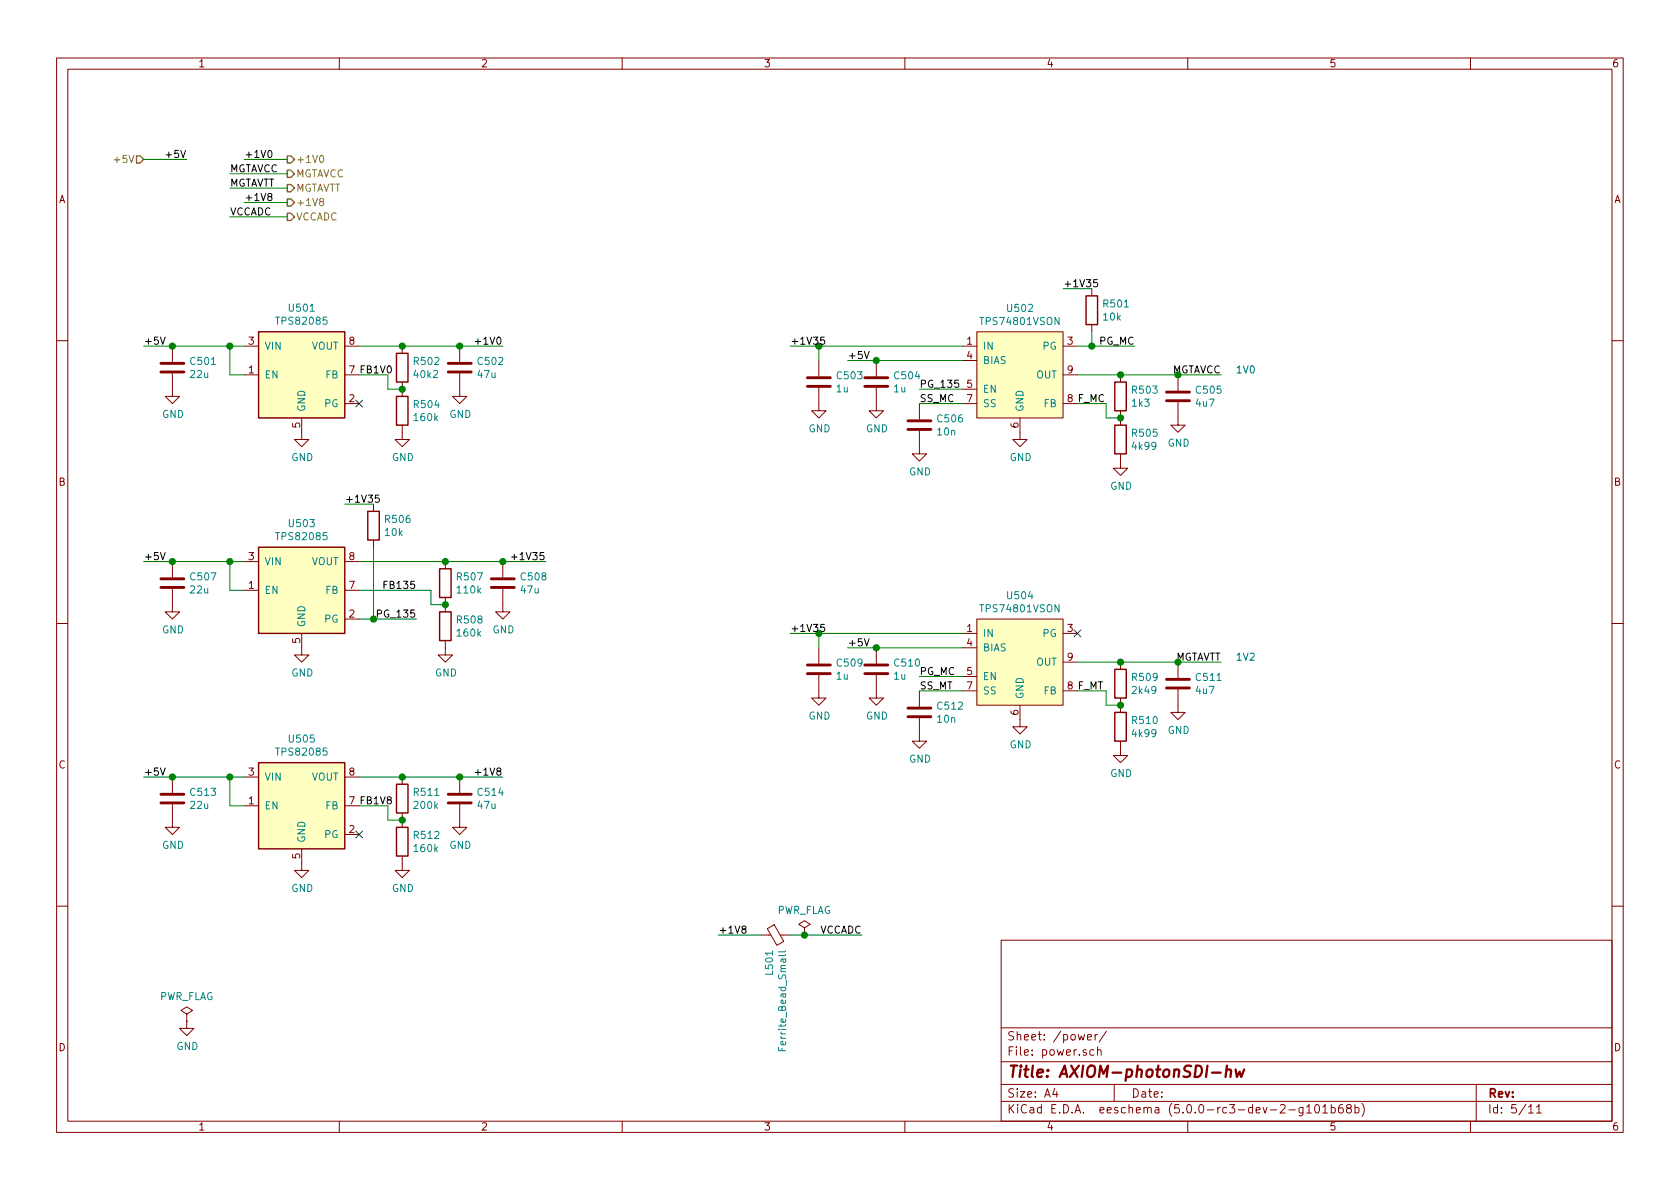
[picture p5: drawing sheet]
EESchema Schematic File Version 4
LIBS:AXIOM-photonSDI-hw-cache
EELAYER 26 0
EELAYER END
$Descr A4 11693 8268
encoding utf-8
Sheet 5 11
Title "AXIOM-photonSDI-hw"
Date ""
Rev ""
Comp ""
Comment1 ""
Comment2 ""
Comment3 ""
Comment4 ""
$EndDescr
$Comp
L Regulator_Switching:TPS82085 U501
U 1 1
P 2100 2600
F 0 "U501" H 2100 3067 50  0000 C CNN
F 1 "TPS82085" H 2100 2976 50  0000 C CNN
F 2 "Package_LGA:Texas_SIL0008C" H 2100 2600 50  0001 C CNN
F 3 "" H 2100 2600 50  0001 C CNN
	1    2100 2600
	1    0    0    -1  
$EndComp
$Comp
L Regulator_Switching:TPS82085 U505
U 1 1
P 2100 5600
F 0 "U505" H 2100 6067 50  0000 C CNN
F 1 "TPS82085" H 2100 5976 50  0000 C CNN
F 2 "Package_LGA:Texas_SIL0008C" H 2100 5600 50  0001 C CNN
F 3 "" H 2100 5600 50  0001 C CNN
	1    2100 5600
	1    0    0    -1  
$EndComp
$Comp
L power:GND #PWR0506
U 1 1
P 2100 3000
F 0 "#PWR0506" H 2100 2750 50  0001 C CNN
F 1 "GND" H 2105 2827 50  0000 C CNN
F 2 "" H 2100 3000 50  0001 C CNN
F 3 "" H 2100 3000 50  0001 C CNN
	1    2100 3000
	1    0    0    -1  
$EndComp
$Comp
L power:GND #PWR0523
U 1 1
P 2100 6000
F 0 "#PWR0523" H 2100 5750 50  0001 C CNN
F 1 "GND" H 2105 5827 50  0000 C CNN
F 2 "" H 2100 6000 50  0001 C CNN
F 3 "" H 2100 6000 50  0001 C CNN
	1    2100 6000
	1    0    0    -1  
$EndComp
$Comp
L Regulator_Switching:TPS82085 U503
U 1 1
P 2100 4100
F 0 "U503" H 2100 4567 50  0000 C CNN
F 1 "TPS82085" H 2100 4476 50  0000 C CNN
F 2 "Package_LGA:Texas_SIL0008C" H 2100 4100 50  0001 C CNN
F 3 "" H 2100 4100 50  0001 C CNN
	1    2100 4100
	1    0    0    -1  
$EndComp
$Comp
L power:GND #PWR0513
U 1 1
P 2100 4500
F 0 "#PWR0513" H 2100 4250 50  0001 C CNN
F 1 "GND" H 2105 4327 50  0000 C CNN
F 2 "" H 2100 4500 50  0001 C CNN
F 3 "" H 2100 4500 50  0001 C CNN
	1    2100 4500
	1    0    0    -1  
$EndComp
$Comp
L Device:R R502
U 1 1
P 2800 2550
F 0 "R502" H 2870 2596 50  0000 L CNN
F 1 "40k2" H 2870 2505 50  0000 L CNN
F 2 "Resistor_SMD:R_0402_1005Metric" V 2730 2550 50  0001 C CNN
F 3 "~" H 2800 2550 50  0001 C CNN
	1    2800 2550
	1    0    0    -1  
$EndComp
Wire Wire Line
	1700 2600 1600 2600
Wire Wire Line
	1600 2600 1600 2400
Wire Wire Line
	1700 2400 1600 2400
Wire Wire Line
	1700 5600 1600 5600
Wire Wire Line
	1600 5600 1600 5400
Wire Wire Line
	1600 5400 1700 5400
Wire Wire Line
	1700 4100 1600 4100
Wire Wire Line
	1600 4100 1600 3900
Wire Wire Line
	1700 3900 1600 3900
$Comp
L Device:R R504
U 1 1
P 2800 2850
F 0 "R504" H 2870 2896 50  0000 L CNN
F 1 "160k" H 2870 2805 50  0000 L CNN
F 2 "Resistor_SMD:R_0402_1005Metric" V 2730 2850 50  0001 C CNN
F 3 "~" H 2800 2850 50  0001 C CNN
	1    2800 2850
	1    0    0    -1  
$EndComp
$Comp
L Device:R R511
U 1 1
P 2800 5550
F 0 "R511" H 2870 5596 50  0000 L CNN
F 1 "200k" H 2870 5505 50  0000 L CNN
F 2 "Resistor_SMD:R_0402_1005Metric" V 2730 5550 50  0001 C CNN
F 3 "~" H 2800 5550 50  0001 C CNN
	1    2800 5550
	1    0    0    -1  
$EndComp
$Comp
L Device:R R512
U 1 1
P 2800 5850
F 0 "R512" H 2870 5896 50  0000 L CNN
F 1 "160k" H 2870 5805 50  0000 L CNN
F 2 "Resistor_SMD:R_0402_1005Metric" V 2730 5850 50  0001 C CNN
F 3 "~" H 2800 5850 50  0001 C CNN
	1    2800 5850
	1    0    0    -1  
$EndComp
$Comp
L Device:R R507
U 1 1
P 3100 4050
F 0 "R507" H 3170 4096 50  0000 L CNN
F 1 "110k" H 3170 4005 50  0000 L CNN
F 2 "Resistor_SMD:R_0402_1005Metric" V 3030 4050 50  0001 C CNN
F 3 "~" H 3100 4050 50  0001 C CNN
	1    3100 4050
	1    0    0    -1  
$EndComp
$Comp
L Device:R R508
U 1 1
P 3100 4350
F 0 "R508" H 3170 4396 50  0000 L CNN
F 1 "160k" H 3170 4305 50  0000 L CNN
F 2 "Resistor_SMD:R_0402_1005Metric" V 3030 4350 50  0001 C CNN
F 3 "~" H 3100 4350 50  0001 C CNN
	1    3100 4350
	1    0    0    -1  
$EndComp
$Comp
L Device:C C501
U 1 1
P 1200 2550
F 0 "C501" H 1315 2596 50  0000 L CNN
F 1 "22u" H 1315 2505 50  0000 L CNN
F 2 "Capacitor_SMD:C_0603_1608Metric" H 1238 2400 50  0001 C CNN
F 3 "~" H 1200 2550 50  0001 C CNN
	1    1200 2550
	1    0    0    -1  
$EndComp
$Comp
L Device:C C513
U 1 1
P 1200 5550
F 0 "C513" H 1315 5596 50  0000 L CNN
F 1 "22u" H 1315 5505 50  0000 L CNN
F 2 "Capacitor_SMD:C_0603_1608Metric" H 1238 5400 50  0001 C CNN
F 3 "~" H 1200 5550 50  0001 C CNN
	1    1200 5550
	1    0    0    -1  
$EndComp
$Comp
L power:GND #PWR0521
U 1 1
P 1200 5700
F 0 "#PWR0521" H 1200 5450 50  0001 C CNN
F 1 "GND" H 1205 5527 50  0000 C CNN
F 2 "" H 1200 5700 50  0001 C CNN
F 3 "" H 1200 5700 50  0001 C CNN
	1    1200 5700
	1    0    0    -1  
$EndComp
$Comp
L power:GND #PWR0501
U 1 1
P 1200 2700
F 0 "#PWR0501" H 1200 2450 50  0001 C CNN
F 1 "GND" H 1205 2527 50  0000 C CNN
F 2 "" H 1200 2700 50  0001 C CNN
F 3 "" H 1200 2700 50  0001 C CNN
	1    1200 2700
	1    0    0    -1  
$EndComp
$Comp
L Device:C C502
U 1 1
P 3200 2550
F 0 "C502" H 3315 2596 50  0000 L CNN
F 1 "47u" H 3315 2505 50  0000 L CNN
F 2 "Capacitor_SMD:C_0603_1608Metric" H 3238 2400 50  0001 C CNN
F 3 "~" H 3200 2550 50  0001 C CNN
	1    3200 2550
	1    0    0    -1  
$EndComp
Wire Wire Line
	2500 2600 2700 2600
Wire Wire Line
	2700 2600 2700 2700
Wire Wire Line
	2700 2700 2800 2700
Connection ~ 2800 2700
Wire Wire Line
	2500 2400 2800 2400
$Comp
L power:GND #PWR0507
U 1 1
P 2800 3000
F 0 "#PWR0507" H 2800 2750 50  0001 C CNN
F 1 "GND" H 2805 2827 50  0000 C CNN
F 2 "" H 2800 3000 50  0001 C CNN
F 3 "" H 2800 3000 50  0001 C CNN
	1    2800 3000
	1    0    0    -1  
$EndComp
$Comp
L power:GND #PWR0502
U 1 1
P 3200 2700
F 0 "#PWR0502" H 3200 2450 50  0001 C CNN
F 1 "GND" H 3205 2527 50  0000 C CNN
F 2 "" H 3200 2700 50  0001 C CNN
F 3 "" H 3200 2700 50  0001 C CNN
	1    3200 2700
	1    0    0    -1  
$EndComp
Wire Wire Line
	2500 5600 2700 5600
Wire Wire Line
	2700 5600 2700 5700
Wire Wire Line
	2700 5700 2800 5700
Connection ~ 2800 5700
Wire Wire Line
	2500 5400 2800 5400
$Comp
L power:GND #PWR0524
U 1 1
P 2800 6000
F 0 "#PWR0524" H 2800 5750 50  0001 C CNN
F 1 "GND" H 2805 5827 50  0000 C CNN
F 2 "" H 2800 6000 50  0001 C CNN
F 3 "" H 2800 6000 50  0001 C CNN
	1    2800 6000
	1    0    0    -1  
$EndComp
$Comp
L Device:C C514
U 1 1
P 3200 5550
F 0 "C514" H 3315 5596 50  0000 L CNN
F 1 "47u" H 3315 5505 50  0000 L CNN
F 2 "Capacitor_SMD:C_0603_1608Metric" H 3238 5400 50  0001 C CNN
F 3 "~" H 3200 5550 50  0001 C CNN
	1    3200 5550
	1    0    0    -1  
$EndComp
$Comp
L power:GND #PWR0522
U 1 1
P 3200 5700
F 0 "#PWR0522" H 3200 5450 50  0001 C CNN
F 1 "GND" H 3205 5527 50  0000 C CNN
F 2 "" H 3200 5700 50  0001 C CNN
F 3 "" H 3200 5700 50  0001 C CNN
	1    3200 5700
	1    0    0    -1  
$EndComp
Wire Wire Line
	3000 4100 3000 4200
Wire Wire Line
	3000 4200 3100 4200
Connection ~ 3100 4200
$Comp
L power:GND #PWR0514
U 1 1
P 3100 4500
F 0 "#PWR0514" H 3100 4250 50  0001 C CNN
F 1 "GND" H 3105 4327 50  0000 C CNN
F 2 "" H 3100 4500 50  0001 C CNN
F 3 "" H 3100 4500 50  0001 C CNN
	1    3100 4500
	1    0    0    -1  
$EndComp
$Comp
L Device:C C508
U 1 1
P 3500 4050
F 0 "C508" H 3615 4096 50  0000 L CNN
F 1 "47u" H 3615 4005 50  0000 L CNN
F 2 "Capacitor_SMD:C_0603_1608Metric" H 3538 3900 50  0001 C CNN
F 3 "~" H 3500 4050 50  0001 C CNN
	1    3500 4050
	1    0    0    -1  
$EndComp
$Comp
L power:GND #PWR0512
U 1 1
P 3500 4200
F 0 "#PWR0512" H 3500 3950 50  0001 C CNN
F 1 "GND" H 3505 4027 50  0000 C CNN
F 2 "" H 3500 4200 50  0001 C CNN
F 3 "" H 3500 4200 50  0001 C CNN
	1    3500 4200
	1    0    0    -1  
$EndComp
$Comp
L Device:C C507
U 1 1
P 1200 4050
F 0 "C507" H 1315 4096 50  0000 L CNN
F 1 "22u" H 1315 4005 50  0000 L CNN
F 2 "Capacitor_SMD:C_0603_1608Metric" H 1238 3900 50  0001 C CNN
F 3 "~" H 1200 4050 50  0001 C CNN
	1    1200 4050
	1    0    0    -1  
$EndComp
$Comp
L power:GND #PWR0511
U 1 1
P 1200 4200
F 0 "#PWR0511" H 1200 3950 50  0001 C CNN
F 1 "GND" H 1205 4027 50  0000 C CNN
F 2 "" H 1200 4200 50  0001 C CNN
F 3 "" H 1200 4200 50  0001 C CNN
	1    1200 4200
	1    0    0    -1  
$EndComp
$Comp
L Device:Ferrite_Bead_Small L501
U 1 1
P 5400 6500
F 0 "L501" H 5500 6546 50  0000 L CNN
F 1 "Ferrite_Bead_Small" H 5500 6455 50  0000 L CNN
F 2 "Inductor_SMD:L_0402_1005Metric" V 5330 6500 50  0001 C CNN
F 3 "~" H 5400 6500 50  0001 C CNN
	1    5400 6500
	0    -1   1    0   
$EndComp
$Comp
L power:PWR_FLAG #FLG0501
U 1 1
P 5600 6500
F 0 "#FLG0501" H 5600 6575 50  0001 C CNN
F 1 "PWR_FLAG" H 5600 6674 50  0000 C CNN
F 2 "" H 5600 6500 50  0001 C CNN
F 3 "~" H 5600 6500 50  0001 C CNN
	1    5600 6500
	-1   0    0    -1  
$EndComp
Text HLabel 1000 1100 0    50   Input ~ 0
+5V
Wire Wire Line
	1300 1100 1000 1100
Text Label 1300 1100 2    50   ~ 0
+5V
Wire Wire Line
	1000 5400 1200 5400
Wire Wire Line
	1200 5400 1600 5400
Connection ~ 1200 5400
Connection ~ 1600 5400
Text Label 1000 5400 0    50   ~ 0
+5V
Wire Wire Line
	1000 2400 1200 2400
Wire Wire Line
	1200 2400 1600 2400
Connection ~ 1200 2400
Connection ~ 1600 2400
Text Label 1000 2400 0    50   ~ 0
+5V
Wire Wire Line
	1000 3900 1200 3900
Wire Wire Line
	1200 3900 1600 3900
Connection ~ 1600 3900
Text Label 1000 3900 0    50   ~ 0
+5V
Wire Wire Line
	2800 2400 3200 2400
Connection ~ 2800 2400
Wire Wire Line
	3500 2400 3200 2400
Connection ~ 3200 2400
Text Label 3500 2400 2    50   ~ 0
+1V0
Wire Wire Line
	1700 1100 2000 1100
Text Label 1700 1100 0    50   ~ 0
+1V0
Text HLabel 2000 1100 2    50   Output ~ 0
+1V0
Wire Wire Line
	2800 5400 3200 5400
Connection ~ 2800 5400
Wire Wire Line
	3500 5400 3200 5400
Text Label 3500 5400 2    50   ~ 0
+1V8
Text HLabel 2000 1400 2    50   Output ~ 0
+1V8
Connection ~ 3200 5400
Wire Wire Line
	5500 6500 5600 6500
Connection ~ 5600 6500
Wire Wire Line
	5000 6500 5300 6500
Text Label 5000 6500 0    50   ~ 0
+1V8
Wire Wire Line
	1700 1400 2000 1400
Text Label 1700 1400 0    50   ~ 0
+1V8
Text HLabel 2000 1200 2    50   Output ~ 0
MGTAVCC
Text HLabel 2000 1300 2    50   Output ~ 0
MGTAVTT
Text HLabel 2000 1500 2    50   Output ~ 0
VCCADC
Text Label 6000 6500 2    50   ~ 0
VCCADC
Wire Wire Line
	1600 1200 2000 1200
Wire Wire Line
	1600 1300 2000 1300
Text Label 1600 1200 0    50   ~ 0
MGTAVCC
Text Label 1600 1300 0    50   ~ 0
MGTAVTT
Text Label 8500 2600 2    50   ~ 0
MGTAVCC
Text Label 8500 4600 2    50   ~ 0
MGTAVTT
Wire Wire Line
	5600 6500 6000 6500
Wire Wire Line
	3100 3900 3500 3900
Connection ~ 3100 3900
Wire Wire Line
	3800 3900 3500 3900
Connection ~ 3500 3900
Text Label 3800 3900 2    50   ~ 0
+1V35
Wire Wire Line
	1600 1500 2000 1500
Text Label 1600 1500 0    50   ~ 0
VCCADC
Text Label 2500 2600 0    50   ~ 0
FB1V0
Text Label 2500 5600 0    50   ~ 0
FB1V8
$Comp
L Regulator_Linear:TPS74801VSON U502
U 1 1
P 7100 2600
F 0 "U502" H 7100 3065 50  0000 C CNN
F 1 "TPS74801VSON" H 7100 2974 50  0000 C CNN
F 2 "Package_SON:Texas_S-PVSON-N10" H 7100 2600 50  0001 C CNN
F 3 "" H 7100 2600 50  0001 C CNN
	1    7100 2600
	1    0    0    -1  
$EndComp
$Comp
L power:GND #PWR0508
U 1 1
P 7100 3000
F 0 "#PWR0508" H 7100 2750 50  0001 C CNN
F 1 "GND" H 7105 2827 50  0000 C CNN
F 2 "" H 7100 3000 50  0001 C CNN
F 3 "" H 7100 3000 50  0001 C CNN
	1    7100 3000
	1    0    0    -1  
$EndComp
$Comp
L Regulator_Linear:TPS74801VSON U504
U 1 1
P 7100 4600
F 0 "U504" H 7100 5065 50  0000 C CNN
F 1 "TPS74801VSON" H 7100 4974 50  0000 C CNN
F 2 "Package_SON:Texas_S-PVSON-N10" H 7100 4600 50  0001 C CNN
F 3 "" H 7100 4600 50  0001 C CNN
	1    7100 4600
	1    0    0    -1  
$EndComp
$Comp
L power:GND #PWR0518
U 1 1
P 7100 5000
F 0 "#PWR0518" H 7100 4750 50  0001 C CNN
F 1 "GND" H 7105 4827 50  0000 C CNN
F 2 "" H 7100 5000 50  0001 C CNN
F 3 "" H 7100 5000 50  0001 C CNN
	1    7100 5000
	1    0    0    -1  
$EndComp
Text Label 5900 4500 0    50   ~ 0
+5V
Text Label 5900 2500 0    50   ~ 0
+5V
$Comp
L Device:R R509
U 1 1
P 7800 4750
F 0 "R509" H 7870 4796 50  0000 L CNN
F 1 "2k49" H 7870 4705 50  0000 L CNN
F 2 "Resistor_SMD:R_0402_1005Metric" V 7730 4750 50  0001 C CNN
F 3 "~" H 7800 4750 50  0001 C CNN
	1    7800 4750
	1    0    0    -1  
$EndComp
$Comp
L Device:R R510
U 1 1
P 7800 5050
F 0 "R510" H 7870 5096 50  0000 L CNN
F 1 "4k99" H 7870 5005 50  0000 L CNN
F 2 "Resistor_SMD:R_0402_1005Metric" V 7730 5050 50  0001 C CNN
F 3 "~" H 7800 5050 50  0001 C CNN
	1    7800 5050
	1    0    0    -1  
$EndComp
$Comp
L power:GND #PWR0520
U 1 1
P 7800 5200
F 0 "#PWR0520" H 7800 4950 50  0001 C CNN
F 1 "GND" H 7805 5027 50  0000 C CNN
F 2 "" H 7800 5200 50  0001 C CNN
F 3 "" H 7800 5200 50  0001 C CNN
	1    7800 5200
	1    0    0    -1  
$EndComp
Text Label 2900 4100 2    50   ~ 0
FB135
$Comp
L Device:R R503
U 1 1
P 7800 2750
F 0 "R503" H 7870 2796 50  0000 L CNN
F 1 "1k3" H 7870 2705 50  0000 L CNN
F 2 "Resistor_SMD:R_0402_1005Metric" V 7730 2750 50  0001 C CNN
F 3 "~" H 7800 2750 50  0001 C CNN
	1    7800 2750
	1    0    0    -1  
$EndComp
$Comp
L Device:R R505
U 1 1
P 7800 3050
F 0 "R505" H 7870 3096 50  0000 L CNN
F 1 "4k99" H 7870 3005 50  0000 L CNN
F 2 "Resistor_SMD:R_0402_1005Metric" V 7730 3050 50  0001 C CNN
F 3 "~" H 7800 3050 50  0001 C CNN
	1    7800 3050
	1    0    0    -1  
$EndComp
$Comp
L power:GND #PWR0510
U 1 1
P 7800 3200
F 0 "#PWR0510" H 7800 2950 50  0001 C CNN
F 1 "GND" H 7805 3027 50  0000 C CNN
F 2 "" H 7800 3200 50  0001 C CNN
F 3 "" H 7800 3200 50  0001 C CNN
	1    7800 3200
	1    0    0    -1  
$EndComp
Wire Wire Line
	7500 2600 7800 2600
Wire Wire Line
	7800 2600 8200 2600
Connection ~ 7800 2600
Wire Wire Line
	7500 2800 7700 2800
Wire Wire Line
	7700 2800 7700 2900
Wire Wire Line
	7700 2900 7800 2900
Connection ~ 7800 2900
Wire Wire Line
	7500 4600 7800 4600
Wire Wire Line
	7800 4600 8200 4600
Connection ~ 7800 4600
Wire Wire Line
	7500 4800 7700 4800
Wire Wire Line
	7700 4800 7700 4900
Wire Wire Line
	7700 4900 7800 4900
Connection ~ 7800 4900
$Comp
L Device:C C506
U 1 1
P 6400 2950
F 0 "C506" H 6515 2996 50  0000 L CNN
F 1 "10n" H 6515 2905 50  0000 L CNN
F 2 "Capacitor_SMD:C_0402_1005Metric" H 6438 2800 50  0001 C CNN
F 3 "~" H 6400 2950 50  0001 C CNN
	1    6400 2950
	1    0    0    -1  
$EndComp
$Comp
L Device:C C512
U 1 1
P 6400 4950
F 0 "C512" H 6515 4996 50  0000 L CNN
F 1 "10n" H 6515 4905 50  0000 L CNN
F 2 "Capacitor_SMD:C_0402_1005Metric" H 6438 4800 50  0001 C CNN
F 3 "~" H 6400 4950 50  0001 C CNN
	1    6400 4950
	1    0    0    -1  
$EndComp
$Comp
L power:GND #PWR0509
U 1 1
P 6400 3100
F 0 "#PWR0509" H 6400 2850 50  0001 C CNN
F 1 "GND" H 6405 2927 50  0000 C CNN
F 2 "" H 6400 3100 50  0001 C CNN
F 3 "" H 6400 3100 50  0001 C CNN
	1    6400 3100
	1    0    0    -1  
$EndComp
$Comp
L power:GND #PWR0519
U 1 1
P 6400 5100
F 0 "#PWR0519" H 6400 4850 50  0001 C CNN
F 1 "GND" H 6405 4927 50  0000 C CNN
F 2 "" H 6400 5100 50  0001 C CNN
F 3 "" H 6400 5100 50  0001 C CNN
	1    6400 5100
	1    0    0    -1  
$EndComp
Text Label 7500 2800 0    50   ~ 0
F_MC
Text Label 7500 4800 0    50   ~ 0
F_MT
Wire Wire Line
	6400 4700 6700 4700
Wire Wire Line
	7900 2400 7600 2400
Text Label 7900 2400 2    50   ~ 0
PG_MC
Text Label 6400 4700 0    50   ~ 0
PG_MC
$Comp
L Device:C C503
U 1 1
P 5700 2650
F 0 "C503" H 5815 2696 50  0000 L CNN
F 1 "1u" H 5815 2605 50  0000 L CNN
F 2 "Capacitor_SMD:C_0402_1005Metric" H 5738 2500 50  0001 C CNN
F 3 "~" H 5700 2650 50  0001 C CNN
	1    5700 2650
	1    0    0    -1  
$EndComp
$Comp
L Device:C C504
U 1 1
P 6100 2650
F 0 "C504" H 6215 2696 50  0000 L CNN
F 1 "1u" H 6215 2605 50  0000 L CNN
F 2 "Capacitor_SMD:C_0402_1005Metric" H 6138 2500 50  0001 C CNN
F 3 "~" H 6100 2650 50  0001 C CNN
	1    6100 2650
	1    0    0    -1  
$EndComp
$Comp
L Device:C C505
U 1 1
P 8200 2750
F 0 "C505" H 8315 2796 50  0000 L CNN
F 1 "4u7" H 8315 2705 50  0000 L CNN
F 2 "Capacitor_SMD:C_0402_1005Metric" H 8238 2600 50  0001 C CNN
F 3 "~" H 8200 2750 50  0001 C CNN
	1    8200 2750
	1    0    0    -1  
$EndComp
$Comp
L Device:C C511
U 1 1
P 8200 4750
F 0 "C511" H 8315 4796 50  0000 L CNN
F 1 "4u7" H 8315 4705 50  0000 L CNN
F 2 "Capacitor_SMD:C_0402_1005Metric" H 8238 4600 50  0001 C CNN
F 3 "~" H 8200 4750 50  0001 C CNN
	1    8200 4750
	1    0    0    -1  
$EndComp
$Comp
L Device:C C510
U 1 1
P 6100 4650
F 0 "C510" H 6215 4696 50  0000 L CNN
F 1 "1u" H 6215 4605 50  0000 L CNN
F 2 "Capacitor_SMD:C_0402_1005Metric" H 6138 4500 50  0001 C CNN
F 3 "~" H 6100 4650 50  0001 C CNN
	1    6100 4650
	1    0    0    -1  
$EndComp
$Comp
L Device:C C509
U 1 1
P 5700 4650
F 0 "C509" H 5815 4696 50  0000 L CNN
F 1 "1u" H 5815 4605 50  0000 L CNN
F 2 "Capacitor_SMD:C_0402_1005Metric" H 5738 4500 50  0001 C CNN
F 3 "~" H 5700 4650 50  0001 C CNN
	1    5700 4650
	1    0    0    -1  
$EndComp
$Comp
L power:GND #PWR0505
U 1 1
P 8200 2900
F 0 "#PWR0505" H 8200 2650 50  0001 C CNN
F 1 "GND" H 8205 2727 50  0000 C CNN
F 2 "" H 8200 2900 50  0001 C CNN
F 3 "" H 8200 2900 50  0001 C CNN
	1    8200 2900
	1    0    0    -1  
$EndComp
$Comp
L power:GND #PWR0504
U 1 1
P 6100 2800
F 0 "#PWR0504" H 6100 2550 50  0001 C CNN
F 1 "GND" H 6105 2627 50  0000 C CNN
F 2 "" H 6100 2800 50  0001 C CNN
F 3 "" H 6100 2800 50  0001 C CNN
	1    6100 2800
	1    0    0    -1  
$EndComp
$Comp
L power:GND #PWR0503
U 1 1
P 5700 2800
F 0 "#PWR0503" H 5700 2550 50  0001 C CNN
F 1 "GND" H 5705 2627 50  0000 C CNN
F 2 "" H 5700 2800 50  0001 C CNN
F 3 "" H 5700 2800 50  0001 C CNN
	1    5700 2800
	1    0    0    -1  
$EndComp
$Comp
L power:GND #PWR0515
U 1 1
P 5700 4800
F 0 "#PWR0515" H 5700 4550 50  0001 C CNN
F 1 "GND" H 5705 4627 50  0000 C CNN
F 2 "" H 5700 4800 50  0001 C CNN
F 3 "" H 5700 4800 50  0001 C CNN
	1    5700 4800
	1    0    0    -1  
$EndComp
$Comp
L power:GND #PWR0516
U 1 1
P 6100 4800
F 0 "#PWR0516" H 6100 4550 50  0001 C CNN
F 1 "GND" H 6105 4627 50  0000 C CNN
F 2 "" H 6100 4800 50  0001 C CNN
F 3 "" H 6100 4800 50  0001 C CNN
	1    6100 4800
	1    0    0    -1  
$EndComp
$Comp
L power:GND #PWR0517
U 1 1
P 8200 4900
F 0 "#PWR0517" H 8200 4650 50  0001 C CNN
F 1 "GND" H 8205 4727 50  0000 C CNN
F 2 "" H 8200 4900 50  0001 C CNN
F 3 "" H 8200 4900 50  0001 C CNN
	1    8200 4900
	1    0    0    -1  
$EndComp
Connection ~ 8200 2600
Wire Wire Line
	8200 2600 8500 2600
Connection ~ 8200 4600
Wire Wire Line
	8200 4600 8500 4600
Wire Wire Line
	6100 4500 6700 4500
Wire Wire Line
	5700 4500 5700 4400
Wire Wire Line
	5700 4400 6700 4400
Wire Wire Line
	5700 2400 5700 2500
Wire Wire Line
	5700 2400 6700 2400
Wire Wire Line
	6100 2500 6700 2500
Wire Wire Line
	6400 2700 6700 2700
Text Label 2900 4300 2    50   ~ 0
PG_135
NoConn ~ 7500 4400
NoConn ~ 2500 2800
NoConn ~ 2500 5800
$Comp
L power:GND #PWR0525
U 1 1
P 1300 7100
F 0 "#PWR0525" H 1300 6850 50  0001 C CNN
F 1 "GND" H 1305 6927 50  0000 C CNN
F 2 "" H 1300 7100 50  0001 C CNN
F 3 "" H 1300 7100 50  0001 C CNN
	1    1300 7100
	1    0    0    -1  
$EndComp
$Comp
L power:PWR_FLAG #FLG0502
U 1 1
P 1300 7100
F 0 "#FLG0502" H 1300 7175 50  0001 C CNN
F 1 "PWR_FLAG" H 1300 7274 50  0000 C CNN
F 2 "" H 1300 7100 50  0001 C CNN
F 3 "~" H 1300 7100 50  0001 C CNN
	1    1300 7100
	1    0    0    -1  
$EndComp
Wire Wire Line
	5500 4400 5700 4400
Connection ~ 5700 4400
Wire Wire Line
	5900 4500 6100 4500
Connection ~ 6100 4500
$Comp
L Device:R R501
U 1 1
P 7600 2150
F 0 "R501" H 7670 2196 50  0000 L CNN
F 1 "10k" H 7670 2105 50  0000 L CNN
F 2 "Resistor_SMD:R_0402_1005Metric" V 7530 2150 50  0001 C CNN
F 3 "~" H 7600 2150 50  0001 C CNN
	1    7600 2150
	1    0    0    -1  
$EndComp
Wire Wire Line
	7600 2300 7600 2400
Connection ~ 7600 2400
Wire Wire Line
	7600 2400 7500 2400
$Comp
L Device:R R506
U 1 1
P 2600 3650
F 0 "R506" H 2670 3696 50  0000 L CNN
F 1 "10k" H 2670 3605 50  0000 L CNN
F 2 "Resistor_SMD:R_0402_1005Metric" V 2530 3650 50  0001 C CNN
F 3 "~" H 2600 3650 50  0001 C CNN
	1    2600 3650
	1    0    0    -1  
$EndComp
Wire Wire Line
	2500 3900 3100 3900
Wire Wire Line
	2400 3500 2600 3500
Wire Wire Line
	5500 2400 5700 2400
Connection ~ 5700 2400
Wire Wire Line
	5900 2500 6100 2500
Connection ~ 6100 2500
Wire Wire Line
	7400 2000 7600 2000
Text Label 5500 2400 0    50   ~ 0
+1V35
Text Label 5500 4400 0    50   ~ 0
+1V35
Text Label 6400 2700 0    50   ~ 0
PG_135
Wire Wire Line
	6400 4800 6700 4800
Wire Wire Line
	6400 2800 6700 2800
Text Label 6400 2800 0    50   ~ 0
SS_MC
Text Label 6400 4800 0    50   ~ 0
SS_MT
Connection ~ 1200 3900
Wire Wire Line
	2500 4100 3000 4100
Wire Wire Line
	2500 4300 2600 4300
Wire Wire Line
	2600 4300 2600 3800
Connection ~ 2600 4300
Wire Wire Line
	2600 4300 2900 4300
Text Label 7400 2000 0    50   ~ 0
+1V35
Text Label 2400 3500 0    50   ~ 0
+1V35
Text Notes 8600 2600 0    50   ~ 0
1V0
Text Notes 8600 4600 0    50   ~ 0
1V2
$EndSCHEMATC
